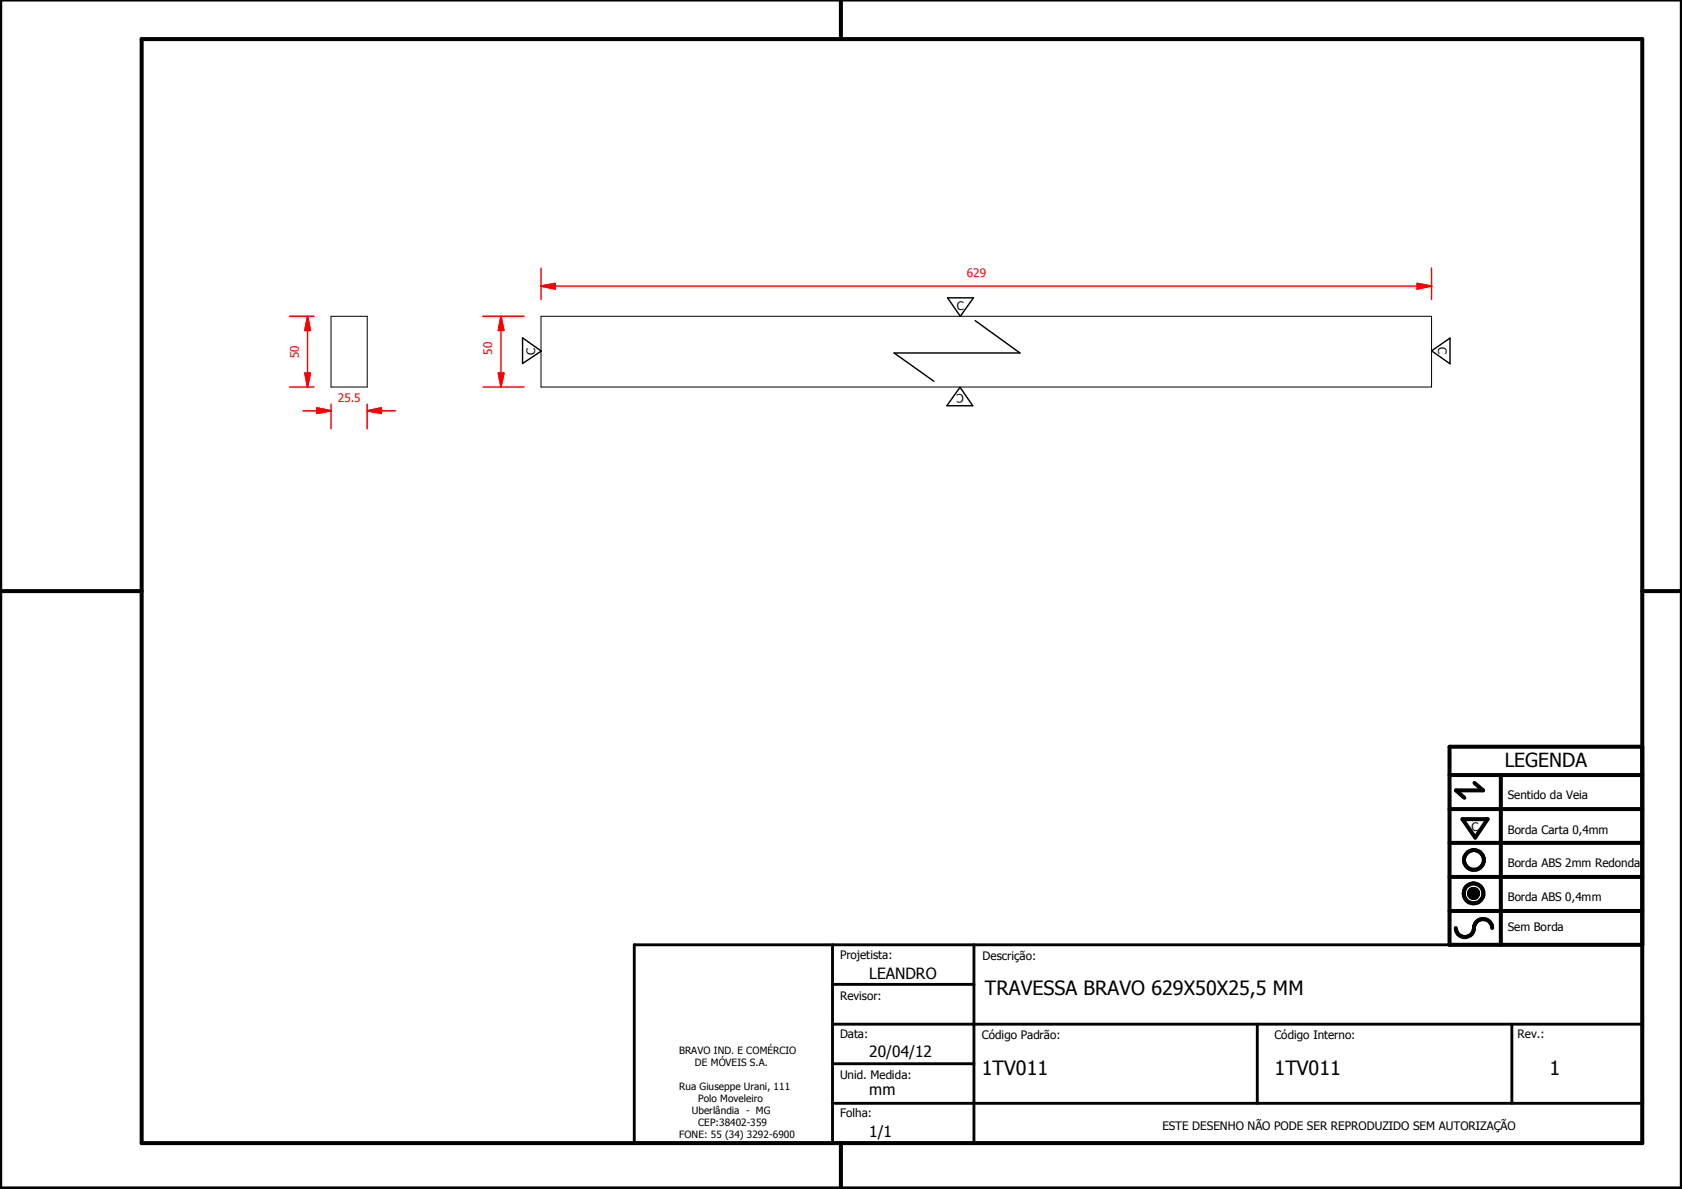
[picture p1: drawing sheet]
<svg xmlns="http://www.w3.org/2000/svg" width="297mm" height="210mm" viewBox="0 0 297 210" stroke-linecap="round" stroke-linejoin="round" font-family="sans-serif">
<g fill="none" stroke="#000" stroke-width=".18">
<path d="M58.5 55.8h6.4v12.5h-6.4zM95.5 55.8h157.3v12.5h-157.3zM259.4 157.6l1.6 .1zM259.4 157.7l1.6 .1zM259.4 157.8l1.6 .1zM259.4 157.9h1.6v.1zM259.4 157.9l1.6 .1h-1.5zM259.4 157.6h1.6zM259.5 158h1.5zM259.5 158l1.4 .1zM259.5 157.5l1.5 .1h-1.6zM259.5 157.5l1.5 .1z"/>
<path d="M259.5 158.1h1.4zM259.5 157.4l1.5 .1h-1.5zM259.5 157.4l1.5 .1zM259.5 158.1l1.4 .1zM259.5 157.3l1.4 .1h-1.4zM259.5 157.3l1.4 .1zM259.6 158.2h1.3zM259.6 158.2h1.2zM259.6 157.2l1.3 .1h-1.4zM259.6 157.2l1.3 .1zM259.6 158.2l1.2 .1zM259.6 157.2h1.3z"/>
<path d="M259.7 158.3h1.1zM259.7 158.3l1 .1zM259.7 157.1l1.1 .1h-1.2zM259.7 157.1l1.1 .1zM259.7 157.1h1.1zM259.8 158.4h.9zM259.8 158.4h.8zM259.8 157.1h1zM259.8 157.1h.9zM259.8 158.4l.8 .1zM259.8 157l.9 .1zM259.8 157h.8z"/>
<path d="M259.9 158.5h.7zM259.9 158.5h.6zM259.9 157h.7zM260 158.5h.5zM260 158.5h.4zM260 157h.6zM260.1 158.5h.3zM260.1 158.5h.2zM260.1 156.9l.4 .1zM260.1 156.9h.3zM260.1 156.9h.2z"/>
</g>
<g fill="#000">
<path d="M259.4 157.6h1.6zM259.5 157.5l1.5 .1h-1.6zM259.5 157.5l1.5 .1zM259.5 157.4l1.5 .1h-1.5zM259.5 157.4l1.5 .1zM259.5 157.3l1.4 .1h-1.4zM259.5 157.3l1.4 .1zM259.6 157.2l1.3 .1h-1.4zM259.6 157.2l1.3 .1zM259.6 157.2h1.3zM259.7 157.1l1.1 .1h-1.2zM259.7 157.1l1.1 .1z"/>
<path d="M259.7 157.1h1.1zM259.8 157.1h1zM259.8 157.1h.9zM259.8 157l.9 .1zM259.8 157h.8zM259.9 157h.7zM260 157h.6zM260.1 156.9l.4 .1zM260.1 156.9h.3zM260.1 156.9h.2zM260.1 158.5h.2zM260 158.5h.4z"/>
<path d="M260.1 158.5h.3zM259.9 158.5h.6zM260 158.5h.5zM259.8 158.4l.8 .1zM259.9 158.5h.7zM259.8 158.4h.8zM259.7 158.3l1 .1zM259.8 158.4h.9zM259.6 158.2l1.2 .1zM259.7 158.3h1.1zM259.6 158.2h1.2zM259.5 158.1l1.4 .1z"/>
<path d="M259.6 158.2h1.3zM259.5 158l1.4 .1zM259.5 158.1h1.4zM259.4 157.9l1.6 .1h-1.5zM259.5 158h1.5zM259.4 157.6l1.6 .1zM259.4 157.7l1.6 .1zM259.4 157.8l1.6 .1zM259.4 157.9h1.6v.1z"/>
</g>
<g fill="none" stroke="#000" stroke-width=".71">
<path d="M148.5 0v6.9M297 -.1v209.9h-297v-209.9M25 6.9h265v194.9h-265zM0 104.4h25M290 104.4h7M256 136.8h34M260.4 138.2l1.5 1.3h-4.8l1.5 1.3M265 136.8v30M290 131.8h-34v35h34M256 154.8h34M256 148.8h34M256 142.8h34"/>
<path d="M258.3 144.6h4.4l-2.2 3.3zM256 160.8h34M257.1 163.8a1.62 1.62 0 0 0 1.8 1.6 1.62 1.62 0 0 0 1.4-1.9 1.63 1.63 0 0 1 1.7-1.2 1.63 1.63 0 0 1 1.5 1.5M148.5 201.8v8"/>
<circle cx="260.2" cy="157.7" r="1.76"/>
<circle cx="260.2" cy="157.7" r=".82"/>
<circle cx="260.3" cy="151.8" r="1.76"/>
</g>
<path d="M112 166.8h178v35h-178zM147 173.8h25M147 166.8v35M172 166.8v35M147 194.8h143M147 180.8h143M147 187.8h25M222 180.8v14M267 180.8v14" fill="none" stroke="#000" stroke-width=".51"/>
<path d="M92.3 59.6l3.3 2.4-3.3 2.2zM167.3 52.6h4.6l-2.3 3.2zM169.5 68.4l2.3 3.2h-4.6zM252.8 61.9l3.3-2.2v4.5z" fill="none" stroke="#000" stroke-width=".25"/>
<path d="M95.5 50.5h2.5" fill="none" stroke="#f00" stroke-width=".25"/>
<path d="M95.5 50.5l2.5-.5v1z" fill="#f00"/>
<path d="M95.5 50.5l2.5-.5v1zM250.3 50.5h2.5" fill="none" stroke="#f00" stroke-width=".25"/>
<path d="M250.3 50l2.5 .5-2.5 .5z" fill="#f00"/>
<path d="M95.5 47.3v5.6M98 50.5h152.3M250.3 50l2.5 .5-2.5 .5zM252.8 47.3v5.6M88.5 65.9v2.4" fill="none" stroke="#f00" stroke-width=".25"/>
<path d="M88 65.9h1l-.5 2.4z" fill="#f00"/>
<path d="M88.5 55.8v2.5M88 65.9h1l-.5 2.4z" fill="none" stroke="#f00" stroke-width=".25"/>
<path d="M88.5 55.8l.5 2.5h-1z" fill="#f00"/>
<path d="M85.3 55.8h7.2M88.5 55.8l.5 2.5h-1zM88.5 58.3v7.6M56 72.5h2.5M85.3 68.3h7.2" fill="none" stroke="#f00" stroke-width=".25"/>
<path d="M56 72l2.5 .5-2.5 .5z" fill="#f00"/>
<path d="M56 72l2.5 .5-2.5 .5zM64.9 72.5h2.4" fill="none" stroke="#f00" stroke-width=".25"/>
<path d="M64.9 72.5l2.4-.5v1z" fill="#f00"/>
<path d="M54.3 55.8v2.5M53.5 72.5h2.5M58.5 71.3v4.4M64.9 72.5l2.4-.5v1zM64.9 71.3v4.4M67.3 72.5h2.5" fill="none" stroke="#f00" stroke-width=".25"/>
<path d="M54.3 55.8l.5 2.5h-1z" fill="#f00"/>
<path d="M54.3 55.8l.5 2.5h-1zM54.3 65.9v2.4" fill="none" stroke="#f00" stroke-width=".25"/>
<path d="M53.8 65.9h1l-.5 2.4z" fill="#f00"/>
<path d="M51.1 55.8h4.4M54.3 58.3v7.6M51.1 68.3h4.4M53.8 65.9h1l-.5 2.4z" fill="none" stroke="#f00" stroke-width=".25"/>
<path d="M172.2 56.6l7.9 5.7h-22.2l7 5" fill="none" stroke="#000" stroke-width=".25"/>
<g font-size="3.5">
<text x="173.9" y="175.7">TRAVESSA BRAVO 629X50X25,5 MM</text>
<text x="173.4" y="189.7">1TV011</text>
<text x="225.1" y="189.7">1TV011</text>
<text x="273.6" y="189.7">1</text>
</g>
<text font-size="3.4" x="265.7" y="135.4">LEGENDA</text>
<g font-size="2.7">
<text x="153.5" y="172.8">LEANDRO</text>
<text x="153.5" y="186.6">20/04/12</text>
<text x="153.5" y="193.4">mm</text>
<text x="153.5" y="200.8">1/1</text>
</g>
<g font-size="2.1" fill="#f00">
<text x="170.8" y="48.9">629</text>
<text x="52.7" y="63.2" transform="rotate(-90 52.7 63.2)">50</text>
<text x="86.9" y="62.6" transform="rotate(-90 86.9 62.6)">50</text>
<text x="59.7" y="70.9">25.5</text>
</g>
<g font-size="2.1">
<text x="168.9" y="54.7">C</text>
<text x="94.5" y="62.6" transform="rotate(-90 94.5 62.6)">C</text>
<text x="254" y="61.3" transform="rotate(90 254 61.3)">C</text>
<text x="170.2" y="69.5" transform="rotate(180 170.2 69.5)">C</text>
<text x="266.3" y="141.1">Sentido da Veia</text>
<text x="259.8" y="146.7">C</text>
<text x="266.3" y="147.2">Borda Carta 0,4mm</text>
<text x="266.3" y="153.1">Borda ABS 2mm Redonda</text>
<text x="266.3" y="159">Borda ABS 0,4mm</text>
<text x="266.3" y="164.4">Sem Borda</text>
<text x="148.4" y="169.3">Projetista:</text>
<text x="173.5" y="169.5">Descrição:</text>
<text x="148.4" y="176.6">Revisor:</text>
<text x="148.4" y="183.2">Data:</text>
<text x="173.4" y="183.3">Código Padrão:</text>
<text x="225.1" y="183.3">Código Interno:</text>
<text x="268" y="183.2">Rev.:</text>
<text x="148.4" y="190.5">Unid. Medida:</text>
<text x="148.4" y="197.2">Folha:</text>
<text x="205.3" y="199.5">ESTE DESENHO NÃO PODE SER REPRODUZIDO SEM AUTORIZAÇÃO</text>
</g>
<g font-size="1.8">
<text x="119.9" y="186">BRAVO IND. E COMÉRCIO</text>
<text x="122.7" y="188.1">DE MÓVEIS S.A.</text>
<text x="119.9" y="192.4">Rua Giuseppe Urani, 111</text>
<text x="122.2" y="196.7">Uberlândia - MG</text>
<text x="123.3" y="194.6">Polo Moveleiro</text>
<text x="119.9" y="201">FONE: 55 (34) 3292-6900</text>
<text x="123.3" y="198.8">CEP:38402-359</text>
</g>
</svg>
